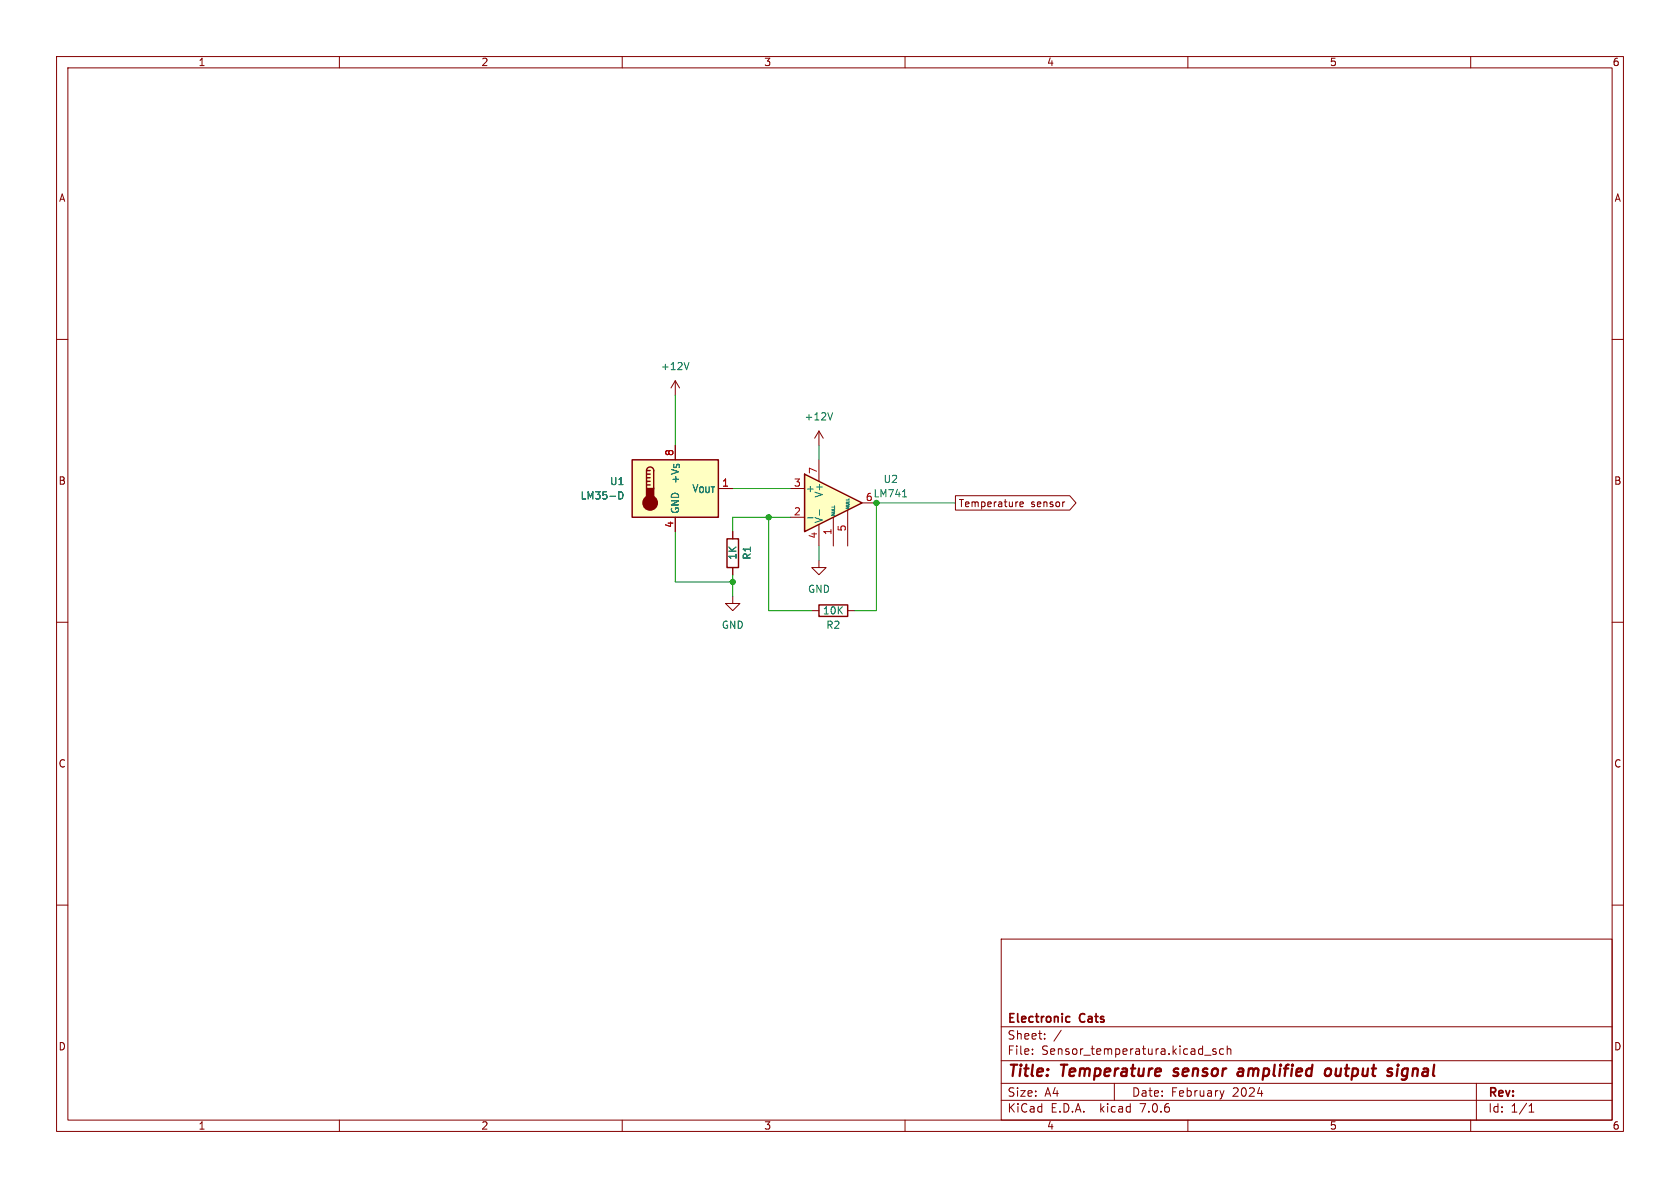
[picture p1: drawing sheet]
<svg xmlns="http://www.w3.org/2000/svg" width="297mm" height="210mm" viewBox="0 0 297 210" stroke-linecap="round" stroke-linejoin="round" font-family="sans-serif">
<g fill="none" stroke="#840000" stroke-width=".18">
<path d="M10 10h277v190h-277zM12 12h273v186h-273zM60 10v2M110 10v2M160 10v2M210 10v2M260 10v2M10 60h2M285 60h2M119.4 67.3l-.8 1.3M119.4 67.3v2.6M119.4 67.3l.7 1.3"/>
<path d="M144.8 76.2l-.8 1.3M144.8 76.2v2.5M144.8 76.2l.7 1.3M129.5 94v1.3M144.8 99.1v1.2h1.2l-1.2 1.3-1.3-1.3h1.3M10 110h2M129.5 105.4v1.3h1.3l-1.3 1.3-1.2-1.3h1.2M129.5 100.3v1.3M143.5 108h1.3M149.9 108h1.2M285 110h2M10 160h2"/>
<path d="M285 160h2M177 166h108v32h-108zM60 198v2M110 198v2M160 198v2M177 194.5h108M177 191.5h108M177 187.5h108M177 181.5h108M182.5 186.3v.1M182.5 185.5v.1M184.7 183.6v.1"/>
<path d="M184.7 182.8v.1M187.6 182.1l-1.3 2M197 191.5v3M210 198v2M213 186.5h1.1M215 185.5l-.4-.1-.2 .2 .1 .2 .5 .2v.3h-.6M216.3 185.5l-.4-.1-.3 .3v.4l.1 .2h.6M216.4 192.8l-.4 1M217 185.5l.2-.1 .3 .1 .1 .9M217 184.9v1.5M260 198v2M261 191.5v6.5"/>
<path d="M270.3 196.6h.9M270.3 195.5l.4-.4v1.5"/>
</g>
<path d="M207.4 190.1l.2 .1M207.6 189l-.1 .3 .1 .1M219 189l.2-.1 .5 .1M219.8 189.4h-.7a.4 .4 0 0 0-.3 .4 .4 .4 0 0 0 .2 .4l.7-.1M234.4 189.1a.52 .52 0 0 1 .5-.2 .52 .52 0 0 1 .4 .4v.5a.55 .55 0 0 1-.6 .4 .55 .55 0 0 1-.5-.4zM247.1 188.9l-.2 1.3M247.2 188.2l-.1 .2M247.2 188.2l-.1 .1v.1M247.2 188.2l.1 .1-.2 .1" fill="none" stroke="#840000" stroke-width=".4"/>
<path d="M188.7 179.7l.4 .1M189.1 180.6l-.4 .1" fill="none" stroke="#840000" stroke-width=".3"/>
<path d="M128.5 95.3h2.1v5h-2.1zM144.8 106.9h5.1v2.1h-5.1z" fill="none" stroke="#840000" stroke-width=".25"/>
<path d="M121.8 64.1l-.4 1.2M147.2 73l-.4 1.2" fill="none" stroke="#006464" stroke-width=".18"/>
<path d="M142.2 83.8l10.2 5.1-10.2 5.1z" fill="#ffffc2"/>
<path d="M111.8 81.3h15.2v10.1h-15.2zM114.3 83.2a.64 .64 0 0 1 .6-.6 .64 .64 0 0 1 .7 .6v3.2M114.3 85.7h.6M114.3 85.1h.6M114.3 84.5h.6M114.3 83.8h.6M114.3 83.2v3.2M114.3 83.2h.6M142.2 83.8l10.2 5.1-10.2 5.1z" fill="none" stroke="#840000" stroke-width=".25"/>
<g fill="none" stroke="#840000" stroke-width=".18">
<path d="M119.4 78.7v2.6M119.4 91.4v2.6M129.5 94v1.3M139.7 91.4h2.5M139.7 86.4h2.5M144.8 81.3v3.8M144.8 92.7v3.8M147.3 91.4v5.1M149.9 90.2v6.3M152.4 88.9h2.5M168.9 87.6h20.2l1.1 1.3-1.1 1.3h-20.2zM180.3 89.1l.6-.1v-.2l-.4-.1-.2 .2 .1 .6h.5"/>
<path d="M188.1 88.7h.1M129.5 100.3v1.3"/>
</g>
<path d="M109.4 86.9a.64 .64 0 0 1 .7 .7 .64 .64 0 0 1-.7 .6zM142.8 91.5h.9M144.9 90.1v1M159.6 87.8h.7" fill="none" stroke="#006464" stroke-width=".18"/>
<path d="M111.8 81.3h15.2v10.1h-15.2z" fill="#ffffc2" stroke="#ffffc2" stroke-width=".18"/>
<g fill="#840000" stroke="#840000" stroke-width=".25">
<path d="M114.3 86.4h1.3v1.9h-1.3z"/>
<circle cx="114.9" cy="88.9" r="1.27"/>
</g>
<path d="M119.4 69.9v8.8M144.8 78.7v2.6M119.4 94v8.9h10.1M129.5 86.4h10.2M135.9 91.4v16.6h7.6M139.7 91.4h-10.2v2.6M144.8 96.5v2.6M168.9 88.9h-14v19.1h-3.8M129.5 101.6v3.8" fill="none" stroke="#009600" stroke-width=".18"/>
<g fill="#009600" stroke="#009600" stroke-width=".18">
<circle cx="129.5" cy="102.9" r=".46"/>
<circle cx="135.9" cy="91.4" r=".46"/>
<circle cx="154.9" cy="88.9" r=".46"/>
</g>
<g font-size="2.8" fill="#840000">
<text x="178" y="190.9">Title:</text>
<text x="187.7" y="190.9">Temperature</text>
<text x="208.4" y="190.9">sensor</text>
<text x="220.5" y="190.9">amplified</text>
<text x="236.7" y="190.9">output</text>
<text x="248.6" y="190.9">signal</text>
</g>
<g font-size="2.1" fill="#840000">
<text x="178" y="184">Sheet:</text>
<text x="178" y="181.2">Electronic</text>
<text x="191" y="181.2">Cats</text>
<text x="178" y="186.7">File:</text>
<text x="184.1" y="186.7">Sensor_temperatura.kicad_sch</text>
<text x="178" y="196.9">KiCad</text>
<text x="178" y="194.1">Size:</text>
<text x="184.7" y="194.1">A4</text>
<text x="185.7" y="196.9">E.D.A.</text>
<text x="194.6" y="196.9">kicad</text>
<text x="200" y="194.1">Date:</text>
<text x="201.8" y="196.9">7.0.6</text>
<text x="207" y="194.1">February</text>
<text x="218" y="194.1">2024</text>
<text x="263" y="194.3">Rev:</text>
<text x="263" y="196.9">Id:</text>
<text x="267.1" y="196.9">1/1</text>
</g>
<g font-size="1.8" fill="#840000">
<text x="35" y="11.9">1</text>
<text x="85" y="11.9">2</text>
<text x="135" y="11.9">3</text>
<text x="185" y="11.9">4</text>
<text x="235" y="11.9">5</text>
<text x="285" y="11.9">6</text>
<text x="10.3" y="35.9">A</text>
<text x="285.3" y="35.9">A</text>
<text x="10.3" y="85.9">B</text>
<text x="169.4" y="89.9">Temperature</text>
<text x="182.2" y="89.9">sensor</text>
<text x="285.3" y="85.9">B</text>
<text x="10.3" y="135.9">C</text>
<text x="285.3" y="135.9">C</text>
<text x="10.3" y="185.9">D</text>
<text x="285.3" y="185.9">D</text>
<text x="35" y="199.9">1</text>
<text x="85" y="199.9">2</text>
<text x="135" y="199.9">3</text>
<text x="185" y="199.9">4</text>
<text x="235" y="199.9">5</text>
<text x="285" y="199.9">6</text>
</g>
<g font-size="1.8" fill="#006464">
<text x="116.7" y="65.6">+12V</text>
<text x="142.1" y="74.5">+12V</text>
<text x="102.5" y="88.5">LM35-D</text>
<text x="107.7" y="86">U1</text>
<text x="120.2" y="85.7" transform="rotate(-90 120.2 85.7)">+V_{S}</text>
<text x="122.2" y="87.2">V_{OUT}</text>
<text x="142.4" y="87.2">+</text>
<text x="145.6" y="88.1" transform="rotate(-90 145.6 88.1)">V+</text>
<text x="154.3" y="88.1">LM741</text>
<text x="156.1" y="85.6">U2</text>
<text x="120.2" y="90.9" transform="rotate(-90 120.2 90.9)">GND</text>
<text x="145.6" y="92.6" transform="rotate(-90 145.6 92.6)">V-</text>
<text x="130.4" y="99.1" transform="rotate(-90 130.4 99.1)">1K</text>
<text x="132.9" y="99.1" transform="rotate(-90 132.9 99.1)">R1</text>
<text x="142.7" y="105">GND</text>
<text x="127.5" y="111.4">GND</text>
<text x="145.4" y="108.8">10K</text>
<text x="146" y="111.4">R2</text>
</g>
<g font-size="1.8" fill="#a90000">
<text x="119.1" y="80.7" transform="rotate(-90 119.1 80.7)">8</text>
<text x="144.5" y="83.9" transform="rotate(-90 144.5 83.9)">7</text>
<text x="127.6" y="86.1">1</text>
<text x="140.3" y="86.1">3</text>
<text x="153" y="88.6">6</text>
<text x="119.1" y="93.4" transform="rotate(-90 119.1 93.4)">4</text>
<text x="140.3" y="91.2">2</text>
<text x="144.5" y="95.3" transform="rotate(-90 144.5 95.3)">4</text>
<text x="147.1" y="94.7" transform="rotate(-90 147.1 94.7)">1</text>
<text x="149.6" y="94.1" transform="rotate(-90 149.6 94.1)">5</text>
</g>
<g font-size=".7" fill="#006464">
<text x="147.7" y="91.3" transform="rotate(-90 147.7 91.3)">NULL</text>
<text x="150.3" y="90" transform="rotate(-90 150.3 90)">NULL</text>
</g>
</svg>
